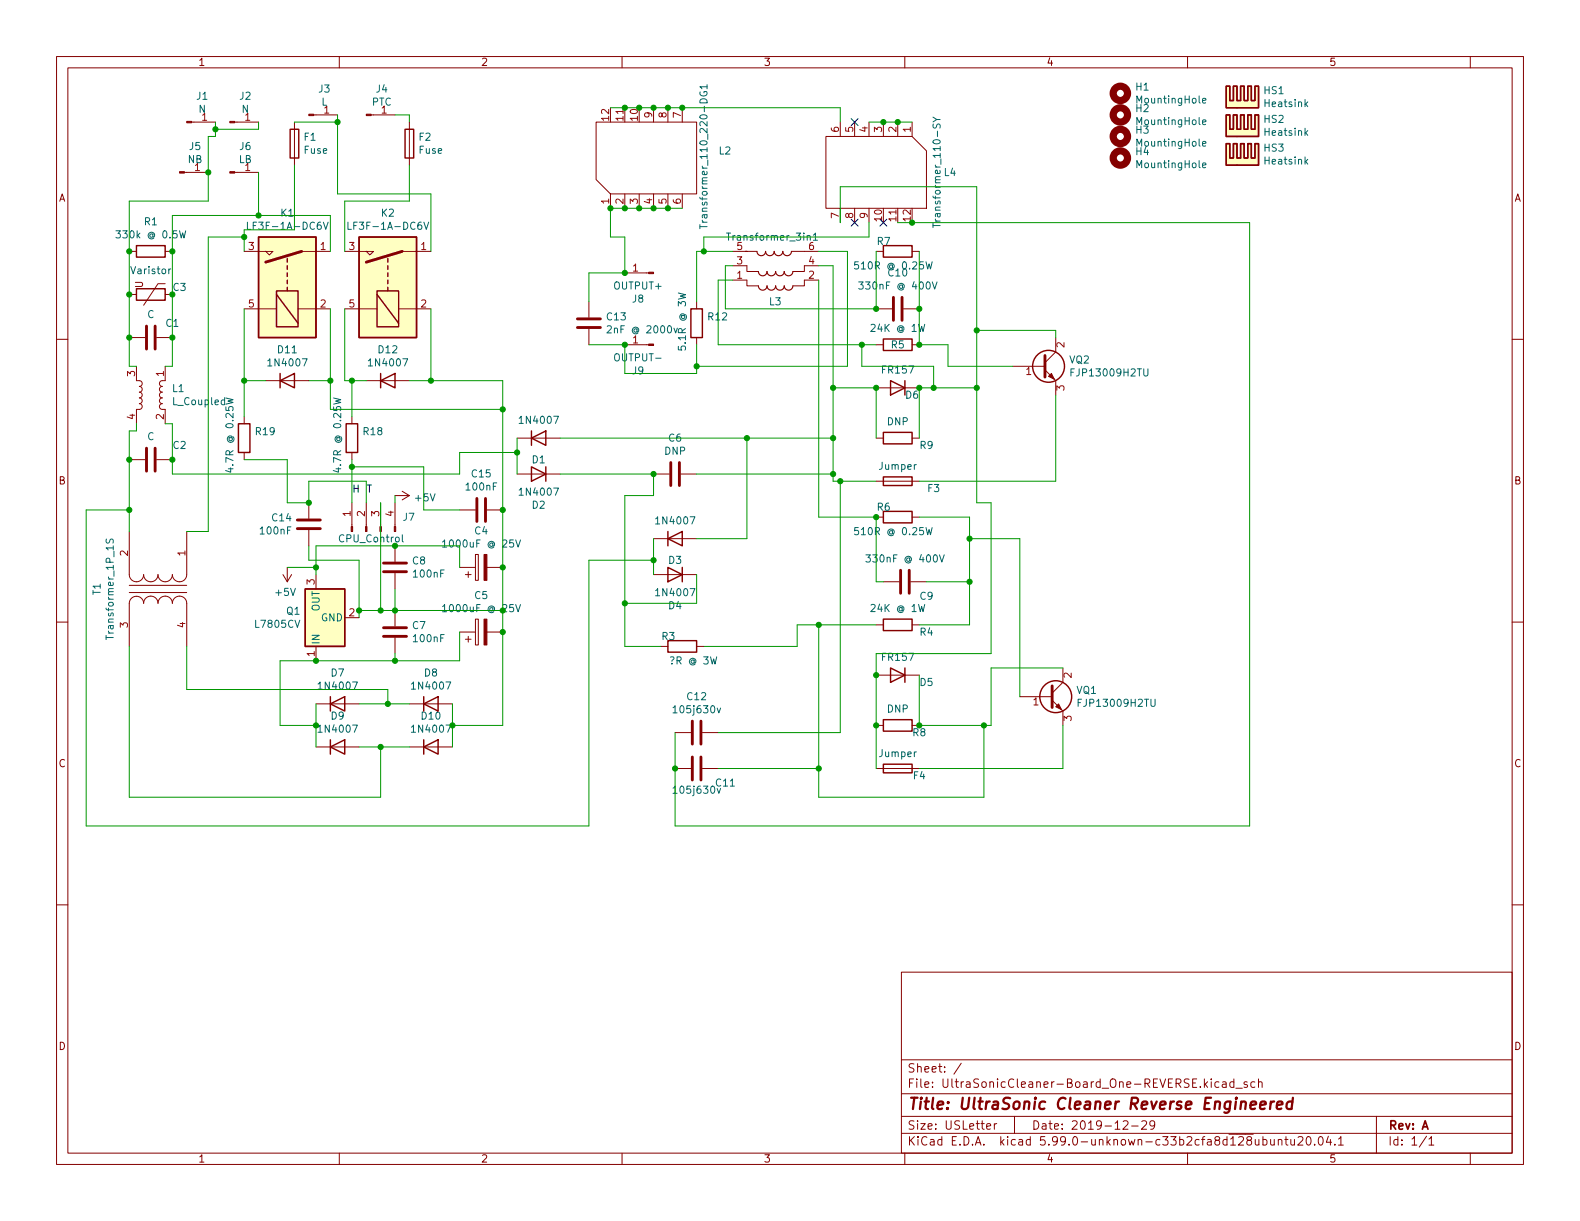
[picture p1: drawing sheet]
EESchema Schematic File Version 5
EELAYER 30 0
EELAYER END
$Descr USLetter 11000 8500
encoding utf-8
Sheet 1 1
Title "UltraSonic Cleaner Reverse Engineered"
Date "2019-12-29"
Rev "A"
Comp ""
Comment1 ""
Comment2 ""
Comment3 ""
Comment4 ""
Comment5 ""
Comment6 ""
Comment7 ""
Comment8 ""
Comment9 ""
$EndDescr
$Comp
L Device:C C1
U 1 1
P 1050 2350
F 0 "C1" V 1150 2200 50  0000 C CNN
F 1 "C" V 1211 2350 50  0000 C CNN
F 2 "Capacitor_THT:C_Rect_L18.0mm_W5.0mm_P15.00mm_FKS3_FKP3" H 1088 2200 50  0001 C CNN
F 3 "~" H 1050 2350 50  0001 C CNN
	1    1050 2350
	0    -1   -1   0   
$EndComp
Wire Wire Line
	950  2950 950  3000
Wire Wire Line
	1200 3200 1200 2950
Wire Wire Line
	1200 2950 1150 2950
Connection ~ 1700 2650
Wire Wire Line
	1700 2650 1850 2650
Wire Wire Line
	2400 2150 2400 2650
Wire Wire Line
	2300 2150 2300 2650
Wire Wire Line
	2300 2650 2150 2650
$Comp
L MyCustomComponents:L_Coupled L1
U 1 1
P 1050 2750
F 0 "L1" V 1004 2894 50  0000 L CNN
F 1 "L_Coupled" V 1095 2894 50  0000 L CNN
F 2 "MyCustomParts:Inductor_Custom_1to1" H 1050 2750 50  0001 C CNN
F 3 "~" H 1050 2750 50  0001 C CNN
	1    1050 2750
	0    1    1    0   
$EndComp
Wire Wire Line
	950  2550 900  2550
Wire Wire Line
	1200 2550 1150 2550
Wire Wire Line
	950  3000 900  3000
Wire Wire Line
	900  3000 900  3200
Connection ~ 900  3200
Wire Wire Line
	1200 3200 1200 3300
Connection ~ 1200 3200
$Comp
L Diode:1N4007 D11
U 1 1
P 2000 2650
F 0 "D11" H 2000 2866 50  0000 C CNN
F 1 "1N4007" H 2000 2775 50  0000 C CNN
F 2 "Diode_THT:D_DO-41_SOD81_P10.16mm_Horizontal" H 2000 2475 50  0001 C CNN
F 3 "http://www.vishay.com/docs/88503/1n4001.pdf" H 2000 2650 50  0001 C CNN
	1    2000 2650
	1    0    0    -1  
$EndComp
Wire Wire Line
	1700 2650 1700 2900
Wire Wire Line
	2300 2650 2300 2850
Wire Wire Line
	2450 2650 2450 2900
Wire Wire Line
	1200 3300 3200 3300
Wire Wire Line
	3600 3150 3600 3300
$Comp
L Connector:Conn_01x01_Male J4
U 1 1
P 2550 800
F 0 "J4" H 2658 981 50  0000 C CNN
F 1 "PTC" H 2658 890 50  0000 C CNN
F 2 "MyCustomParts:Connector_Tab_Pitch5.08mm_Drill1.3mm" H 2550 800 50  0001 C CNN
F 3 "~" H 2550 800 50  0001 C CNN
	1    2550 800 
	1    0    0    -1  
$EndComp
$Comp
L Connector:Conn_01x01_Male J3
U 1 1
P 2150 800
F 0 "J3" H 2258 981 50  0000 C CNN
F 1 "L" H 2258 890 50  0000 C CNN
F 2 "MyCustomParts:Connector_Tab_Pitch5.08mm_Drill1.3mm" H 2150 800 50  0001 C CNN
F 3 "~" H 2150 800 50  0001 C CNN
	1    2150 800 
	1    0    0    -1  
$EndComp
Wire Wire Line
	2050 850  2350 850 
Connection ~ 2350 850 
Wire Wire Line
	2850 1150 2850 1400
$Comp
L Device:Varistor C3
U 1 1
P 1050 2050
F 0 "C3" V 1000 2250 50  0000 C CNN
F 1 "Varistor" V 883 2050 50  0000 C CNN
F 2 "Varistor:RV_Disc_D21.5mm_W4.3mm_P10mm" V 980 2050 50  0001 C CNN
F 3 "~" H 1050 2050 50  0001 C CNN
	1    1050 2050
	0    1    1    0   
$EndComp
Connection ~ 900  2050
Wire Wire Line
	900  2350 900  2050
Connection ~ 1700 1650
Connection ~ 1200 2050
Connection ~ 900  1750
Wire Wire Line
	900  1750 900  1400
Wire Wire Line
	900  2050 900  1750
Wire Wire Line
	900  1400 1450 1400
Wire Wire Line
	1200 1750 1200 1500
Wire Wire Line
	1200 1750 1200 2050
Connection ~ 1200 1750
$Comp
L Connector:Conn_01x01_Male J2
U 1 1
P 1600 850
F 0 "J2" H 1708 1031 50  0000 C CNN
F 1 "N" H 1708 940 50  0000 C CNN
F 2 "MyCustomParts:Connector_Tab_Pitch5.08mm_Drill1.3mm" H 1600 850 50  0001 C CNN
F 3 "~" H 1600 850 50  0001 C CNN
	1    1600 850 
	1    0    0    -1  
$EndComp
$Comp
L Connector:Conn_01x01_Male J6
U 1 1
P 1600 1200
F 0 "J6" H 1708 1381 50  0000 C CNN
F 1 "LB" H 1708 1290 50  0000 C CNN
F 2 "MyCustomParts:Connector_Tab_Pitch5.08mm_Drill1.3mm" H 1600 1200 50  0001 C CNN
F 3 "~" H 1600 1200 50  0001 C CNN
	1    1600 1200
	1    0    0    -1  
$EndComp
Connection ~ 1450 1200
Wire Wire Line
	1500 950  1500 900 
Wire Wire Line
	1800 900  1500 900 
Connection ~ 1500 900 
Wire Wire Line
	1500 900  1500 850 
Wire Wire Line
	1450 1200 1450 950 
Wire Wire Line
	1700 1650 1700 1600
Wire Wire Line
	1450 1400 1450 1200
Wire Wire Line
	1450 950  1500 950 
Wire Wire Line
	1700 1650 1450 1650
Connection ~ 1800 1500
Wire Wire Line
	1800 1200 1800 1500
Wire Wire Line
	2350 850  2350 1350
Wire Wire Line
	2350 800  2350 850 
$Comp
L Device:Fuse F1
U 1 1
P 2050 1000
F 0 "F1" H 2110 1046 50  0000 L CNN
F 1 "Fuse" H 2110 955 50  0000 L CNN
F 2 "Fuse:Fuse_Littelfuse-LVR100" V 1980 1000 50  0001 C CNN
F 3 "~" H 2050 1000 50  0001 C CNN
	1    2050 1000
	1    0    0    -1  
$EndComp
Wire Wire Line
	1800 850  1800 900 
$Comp
L Device:Fuse F2
U 1 1
P 2850 1000
F 0 "F2" H 2910 1046 50  0000 L CNN
F 1 "Fuse" H 2910 955 50  0000 L CNN
F 2 "Fuse:Fuse_Littelfuse-LVR100" V 2780 1000 50  0001 C CNN
F 3 "~" H 2850 1000 50  0001 C CNN
	1    2850 1000
	1    0    0    -1  
$EndComp
Wire Wire Line
	2750 800  2850 800 
Wire Wire Line
	2850 800  2850 850 
$Comp
L Relay:SANYOU_SRD_Form_A K2
U 1 1
P 2700 1950
F 0 "K2" V 3167 1950 50  0000 C CNN
F 1 "LF3F-1A-DC6V" V 3076 1950 50  0000 C CNN
F 2 "Relay_THT:Relay_SPST_SANYOU_SRD_Series_Form_A" H 3050 1900 50  0001 L CNN
F 3 "http://www.sanyourelay.ca/public/products/pdf/SRD.pdf" H 2700 1950 50  0001 C CNN
	1    2700 1950
	0    -1   -1   0   
$EndComp
$Comp
L Relay:SANYOU_SRD_Form_A K1
U 1 1
P 2000 1950
F 0 "K1" V 2467 1950 50  0000 C CNN
F 1 "LF3F-1A-DC6V" V 2376 1950 50  0000 C CNN
F 2 "Relay_THT:Relay_SPST_SANYOU_SRD_Series_Form_A" H 2350 1900 50  0001 L CNN
F 3 "http://www.sanyourelay.ca/public/products/pdf/SRD.pdf" H 2000 1950 50  0001 C CNN
	1    2000 1950
	0    -1   -1   0   
$EndComp
$Comp
L Connector:Conn_01x01_Male J1
U 1 1
P 1300 850
F 0 "J1" H 1408 1031 50  0000 C CNN
F 1 "N" H 1408 940 50  0000 C CNN
F 2 "MyCustomParts:Connector_Tab_Pitch5.08mm_Drill1.3mm" H 1300 850 50  0001 C CNN
F 3 "~" H 1300 850 50  0001 C CNN
	1    1300 850 
	1    0    0    -1  
$EndComp
$Comp
L Connector:Conn_01x01_Male J5
U 1 1
P 1250 1200
F 0 "J5" H 1358 1381 50  0000 C CNN
F 1 "NB" H 1358 1290 50  0000 C CNN
F 2 "MyCustomParts:Connector_Tab_Pitch5.08mm_Drill1.3mm" H 1250 1200 50  0001 C CNN
F 3 "~" H 1250 1200 50  0001 C CNN
	1    1250 1200
	1    0    0    -1  
$EndComp
$Comp
L Device:R R1
U 1 1
P 1050 1750
F 0 "R1" V 843 1750 50  0000 C CNN
F 1 "330k @ 0.5W" V 934 1750 50  0000 C CNN
F 2 "Resistor_THT:R_Axial_DIN0309_L9.0mm_D3.2mm_P15.24mm_Horizontal" V 980 1750 50  0001 C CNN
F 3 "~" H 1050 1750 50  0001 C CNN
	1    1050 1750
	0    1    1    0   
$EndComp
Wire Wire Line
	1800 1500 1200 1500
Wire Wire Line
	1450 1650 1450 3700
$Comp
L Device:R R19
U 1 1
P 1700 3050
F 0 "R19" H 1770 3096 50  0000 L CNN
F 1 "4.7R @ 0.25W" V 1600 2800 50  0000 L CNN
F 2 "Resistor_THT:R_Axial_DIN0207_L6.3mm_D2.5mm_P10.16mm_Horizontal" V 1630 3050 50  0001 C CNN
F 3 "~" H 1700 3050 50  0001 C CNN
	1    1700 3050
	1    0    0    -1  
$EndComp
$Comp
L Device:R R18
U 1 1
P 2450 3050
F 0 "R18" H 2520 3096 50  0000 L CNN
F 1 "4.7R @ 0.25W" V 2350 2800 50  0000 L CNN
F 2 "Resistor_THT:R_Axial_DIN0207_L6.3mm_D2.5mm_P10.16mm_Horizontal" V 2380 3050 50  0001 C CNN
F 3 "~" H 2450 3050 50  0001 C CNN
	1    2450 3050
	1    0    0    -1  
$EndComp
$Comp
L Device:C C2
U 1 1
P 1050 3200
F 0 "C2" V 1150 3000 50  0000 C CNN
F 1 "C" V 1211 3200 50  0000 C CNN
F 2 "Capacitor_THT:C_Rect_L18.0mm_W5.0mm_P15.00mm_FKS3_FKP3" H 1088 3050 50  0001 C CNN
F 3 "~" H 1050 3200 50  0001 C CNN
	1    1050 3200
	0    -1   -1   0   
$EndComp
Wire Wire Line
	900  3200 900  3550
Wire Wire Line
	1450 3700 1300 3700
Wire Wire Line
	900  3550 900  3700
Wire Wire Line
	2000 3200 2000 3500
Wire Wire Line
	2000 3500 2150 3500
Wire Wire Line
	2150 3350 2150 3500
Wire Wire Line
	1700 3200 2000 3200
Wire Wire Line
	2550 3350 2150 3350
Wire Wire Line
	2550 3350 2550 3500
Connection ~ 900  3550
Connection ~ 2150 3500
Text Label 2450 3450 0    50   ~ 0
H
$Comp
L Device:C C14
U 1 1
P 2150 3650
F 0 "C14" H 2264 3604 50  0000 L CNN
F 1 "100nF" H 2264 3695 50  0000 L CNN
F 2 "Capacitor_THT:C_Disc_D5.1mm_W3.2mm_P5.00mm" H 2188 3500 50  0001 C CNN
F 3 "~" H 2150 3650 50  0001 C CNN
	1    2150 3650
	-1   0    0    1   
$EndComp
Wire Wire Line
	2450 3200 2450 3250
Wire Wire Line
	3000 2150 3000 2650
Wire Wire Line
	3000 2650 2850 2650
Connection ~ 3000 2650
Wire Wire Line
	1700 2150 1700 2650
Text Label 2550 3450 0    50   ~ 0
T
Wire Wire Line
	1700 1750 1700 1650
Wire Wire Line
	2450 2650 2550 2650
Wire Wire Line
	2150 3900 2500 3900
Wire Wire Line
	2000 3950 2200 3950
Wire Wire Line
	2200 3950 2200 4000
Wire Wire Line
	2200 3800 2200 3950
Wire Wire Line
	2150 3800 2150 3900
Wire Wire Line
	3200 3800 2750 3800
Connection ~ 2750 4250
Wire Wire Line
	2650 4250 2750 4250
Wire Wire Line
	2750 4100 2750 4250
Wire Wire Line
	2750 4250 3500 4250
Wire Wire Line
	3200 3950 3200 3800
Wire Wire Line
	2500 4250 2500 4300
Wire Wire Line
	2750 3450 2750 3500
Wire Wire Line
	2650 3500 2650 4250
Connection ~ 2750 3800
Wire Wire Line
	2500 3900 2500 4250
Wire Wire Line
	2750 3800 2200 3800
Wire Wire Line
	2500 4250 2650 4250
Connection ~ 2500 4250
Connection ~ 2650 4250
$Comp
L power:+5V #PWR0101
U 1 1
P 2750 3450
F 0 "#PWR0101" H 2750 3300 50  0001 C CNN
F 1 "+5V" V 2765 3578 50  0000 L CNN
F 2 "" H 2750 3450 50  0001 C CNN
F 3 "" H 2750 3450 50  0001 C CNN
	1    2750 3450
	0    1    1    0   
$EndComp
Wire Wire Line
	2950 3250 2450 3250
Connection ~ 2450 3250
Wire Wire Line
	2450 3250 2450 3500
Wire Wire Line
	3200 3550 2950 3550
Wire Wire Line
	2950 3550 2950 3250
Wire Wire Line
	900  2550 900  2350
Connection ~ 900  2350
Wire Wire Line
	1200 2350 1200 2550
Wire Wire Line
	1200 2050 1200 2350
Connection ~ 1200 2350
$Comp
L power:+5V #PWR0102
U 1 1
P 2000 3950
F 0 "#PWR0102" H 2000 3800 50  0001 C CNN
F 1 "+5V" H 2015 4123 50  0000 C CNN
F 2 "" H 2000 3950 50  0001 C CNN
F 3 "" H 2000 3950 50  0001 C CNN
	1    2000 3950
	-1   0    0    1   
$EndComp
$Comp
L Regulator_Linear:L7805 Q1
U 1 1
P 2200 4300
F 0 "Q1" V 2246 4405 50  0000 L CNN
F 1 "L7805CV" V 2155 4405 50  0000 L CNN
F 2 "Package_TO_SOT_THT:TO-220-3_Vertical" H 2225 4150 50  0001 L CIN
F 3 "http://www.st.com/content/ccc/resource/technical/document/datasheet/41/4f/b3/b0/12/d4/47/88/CD00000444.pdf/files/CD00000444.pdf/jcr:content/translations/en.CD00000444.pdf" H 2200 4250 50  0001 C CNN
	1    2200 4300
	0    -1   -1   0   
$EndComp
$Comp
L Connector:Conn_01x04_Male J7
U 1 1
P 2550 3700
F 0 "J7" V 2650 3450 50  0000 R CNN
F 1 "CPU_Control" V 2500 3900 50  0000 R CNN
F 2 "Connector_JST:JST_XH_B4B-XH-A_1x04_P2.50mm_Vertical" H 2550 3700 50  0001 C CNN
F 3 "~" H 2550 3700 50  0001 C CNN
	1    2550 3700
	0    -1   -1   0   
$EndComp
Connection ~ 2450 2650
Connection ~ 2300 2650
Connection ~ 2650 5200
Connection ~ 2750 4600
Wire Wire Line
	2750 4600 2750 4550
Connection ~ 2200 3950
Wire Wire Line
	1950 5050 2200 5050
Connection ~ 2200 5050
Wire Wire Line
	2200 4600 1950 4600
Connection ~ 2200 4600
Wire Wire Line
	900  4500 900  5550
Wire Wire Line
	600  5750 600  3550
Wire Wire Line
	600  3550 900  3550
$Comp
L Device:Transformer_1P_1S T1
U 1 1
P 1100 4100
F 0 "T1" H 1100 3675 50  0000 C CNN
F 1 "Transformer_1P_1S" H 1100 3766 50  0000 C CNN
F 2 "MyCustomParts:Inductor_Custom_1to1" H 1100 4100 50  0001 C CNN
F 3 "~" H 1100 4100 50  0001 C CNN
	1    1100 4100
	0    1    1    0   
$EndComp
Wire Wire Line
	1300 4500 1300 4800
Wire Wire Line
	2200 4900 2200 5050
Wire Wire Line
	2200 5050 2200 5200
Wire Wire Line
	1950 4600 1950 5050
Wire Wire Line
	2200 4600 2750 4600
Wire Wire Line
	900  5550 2650 5550
Wire Wire Line
	4100 5750 600  5750
Wire Wire Line
	1300 4800 2700 4800
$Comp
L Diode:1N4007 D9
U 1 1
P 2350 5200
F 0 "D9" H 2350 5416 50  0000 C CNN
F 1 "1N4007" H 2350 5325 50  0000 C CNN
F 2 "Diode_THT:D_DO-41_SOD81_P10.16mm_Horizontal" H 2350 5025 50  0001 C CNN
F 3 "http://www.vishay.com/docs/88503/1n4001.pdf" H 2350 5200 50  0001 C CNN
	1    2350 5200
	1    0    0    -1  
$EndComp
$Comp
L Diode:1N4007 D7
U 1 1
P 2350 4900
F 0 "D7" H 2350 5116 50  0000 C CNN
F 1 "1N4007" H 2350 5025 50  0000 C CNN
F 2 "Diode_THT:D_DO-41_SOD81_P10.16mm_Horizontal" H 2350 4725 50  0001 C CNN
F 3 "http://www.vishay.com/docs/88503/1n4001.pdf" H 2350 4900 50  0001 C CNN
	1    2350 4900
	1    0    0    -1  
$EndComp
Wire Wire Line
	2650 5550 2650 5200
Wire Wire Line
	3150 4900 3150 5050
Wire Wire Line
	3150 5050 3150 5200
Connection ~ 2700 4900
Wire Wire Line
	4700 5750 4700 5350
Connection ~ 4700 5350
Wire Wire Line
	2650 5200 2850 5200
Wire Wire Line
	2650 5200 2500 5200
Wire Wire Line
	2500 4900 2700 4900
Wire Wire Line
	2700 4800 2700 4900
Wire Wire Line
	2700 4900 2850 4900
$Comp
L Diode:1N4007 D10
U 1 1
P 3000 5200
F 0 "D10" H 3000 5416 50  0000 C CNN
F 1 "1N4007" H 3000 5325 50  0000 C CNN
F 2 "Diode_THT:D_DO-41_SOD81_P10.16mm_Horizontal" H 3000 5025 50  0001 C CNN
F 3 "http://www.vishay.com/docs/88503/1n4001.pdf" H 3000 5200 50  0001 C CNN
	1    3000 5200
	1    0    0    -1  
$EndComp
$Comp
L Diode:1N4007 D8
U 1 1
P 3000 4900
F 0 "D8" H 3000 5116 50  0000 C CNN
F 1 "1N4007" H 3000 5025 50  0000 C CNN
F 2 "Diode_THT:D_DO-41_SOD81_P10.16mm_Horizontal" H 3000 4725 50  0001 C CNN
F 3 "http://www.vishay.com/docs/88503/1n4001.pdf" H 3000 4900 50  0001 C CNN
	1    3000 4900
	1    0    0    -1  
$EndComp
Wire Wire Line
	2750 4600 3200 4600
$Comp
L Device:C C7
U 1 1
P 2750 4400
F 0 "C7" H 2865 4446 50  0000 L CNN
F 1 "100nF" H 2865 4355 50  0000 L CNN
F 2 "Capacitor_THT:C_Disc_D5.1mm_W3.2mm_P5.00mm" H 2788 4250 50  0001 C CNN
F 3 "~" H 2750 4400 50  0001 C CNN
	1    2750 4400
	1    0    0    -1  
$EndComp
$Comp
L Device:C C8
U 1 1
P 2750 3950
F 0 "C8" H 2865 3996 50  0000 L CNN
F 1 "100nF" H 2865 3905 50  0000 L CNN
F 2 "Capacitor_THT:C_Disc_D5.1mm_W3.2mm_P5.00mm" H 2788 3800 50  0001 C CNN
F 3 "~" H 2750 3950 50  0001 C CNN
	1    2750 3950
	1    0    0    -1  
$EndComp
Wire Wire Line
	2350 1350 3000 1350
Wire Wire Line
	2400 2650 2450 2650
Wire Wire Line
	2850 1400 2400 1400
Wire Wire Line
	3000 1350 3000 1750
Wire Wire Line
	1800 1500 2300 1500
Wire Wire Line
	2300 1500 2300 1750
Wire Wire Line
	1700 1600 2050 1600
Wire Wire Line
	2050 1150 2050 1600
Wire Wire Line
	2400 1400 2400 1750
$Comp
L Diode:1N4007 D12
U 1 1
P 2700 2650
F 0 "D12" H 2700 2866 50  0000 C CNN
F 1 "1N4007" H 2700 2775 50  0000 C CNN
F 2 "Diode_THT:D_DO-41_SOD81_P10.16mm_Horizontal" H 2700 2475 50  0001 C CNN
F 3 "http://www.vishay.com/docs/88503/1n4001.pdf" H 2700 2650 50  0001 C CNN
	1    2700 2650
	1    0    0    -1  
$EndComp
Wire Wire Line
	2300 2850 3500 2850
Connection ~ 3500 2850
Wire Wire Line
	3000 2650 3500 2650
Wire Wire Line
	3500 2650 3500 2850
Wire Wire Line
	4350 1650 4250 1650
Wire Wire Line
	4250 1650 4250 1450
Connection ~ 4350 1900
Connection ~ 4250 1450
Connection ~ 3500 3550
Connection ~ 3500 3950
Wire Wire Line
	3500 3950 3500 4250
$Comp
L Device:CP C4
U 1 1
P 3350 3950
F 0 "C4" V 3605 3950 50  0000 C CNN
F 1 "1000uF @ 25V" V 3514 3950 50  0000 C CNN
F 2 "Capacitor_THT:CP_Radial_D10.0mm_P5.00mm" H 3388 3800 50  0001 C CNN
F 3 "~" H 3350 3950 50  0001 C CNN
	1    3350 3950
	0    -1   -1   0   
$EndComp
Wire Wire Line
	3200 3300 3200 3150
$Comp
L Device:C C15
U 1 1
P 3350 3550
F 0 "C15" V 3602 3550 50  0000 C CNN
F 1 "100nF" V 3511 3550 50  0000 C CNN
F 2 "Capacitor_THT:C_Disc_D5.1mm_W3.2mm_P5.00mm" H 3388 3400 50  0001 C CNN
F 3 "~" H 3350 3550 50  0001 C CNN
	1    3350 3550
	0    -1   -1   0   
$EndComp
Wire Wire Line
	3500 3550 3500 3950
Connection ~ 4350 4200
Wire Wire Line
	4350 4200 4350 4500
Wire Wire Line
	4350 3450 4350 4200
Wire Wire Line
	4550 3900 4550 4000
Connection ~ 4550 3900
Wire Wire Line
	4550 3750 4550 3900
Wire Wire Line
	4850 4200 4350 4200
Wire Wire Line
	4850 4000 4850 4200
Wire Wire Line
	4350 4500 4600 4500
Wire Wire Line
	4550 3900 4100 3900
Wire Wire Line
	4100 2400 4350 2400
Wire Wire Line
	4350 2600 4850 2600
Wire Wire Line
	4350 2400 4350 2600
Wire Wire Line
	4850 2600 4850 2550
Connection ~ 4350 2400
Connection ~ 4850 2550
Wire Wire Line
	4850 2550 4850 2400
Wire Wire Line
	4700 5750 8700 5750
Wire Wire Line
	5550 4500 4900 4500
Wire Wire Line
	5000 5350 5700 5350
$Comp
L Device:C C6
U 1 1
P 4700 3300
F 0 "C6" V 4951 3300 50  0000 C CNN
F 1 "DNP" V 4860 3300 50  0000 C CNN
F 2 "Capacitor_THT:C_Rect_L24.0mm_W7.0mm_P22.50mm_MKT" H 4738 3150 50  0001 C CNN
F 3 "~" H 4700 3300 50  0001 C CNN
	1    4700 3300
	0    -1   -1   0   
$EndComp
$Comp
L Device:Q_NPN_BCE VQ1
U 1 1
P 7300 4850
F 0 "VQ1" H 7491 4895 50  0000 L CNN
F 1 "FJP13009H2TU" H 7491 4805 50  0000 L CNN
F 2 "Package_TO_SOT_THT:TO-220-3_Vertical" H 7500 4950 50  0001 C CNN
F 3 "~" H 7300 4850 50  0001 C CNN
	1    7300 4850
	1    0    0    -1  
$EndComp
Wire Wire Line
	5200 3750 5200 3050
Connection ~ 5800 3300
Wire Wire Line
	5800 3050 5200 3050
Connection ~ 5800 2700
Connection ~ 5800 3050
Connection ~ 6400 2700
Wire Wire Line
	5800 1850 5800 2700
Wire Wire Line
	5800 2700 6100 2700
Wire Wire Line
	5800 2700 5800 3050
Wire Wire Line
	6100 2700 6100 3050
Wire Wire Line
	8700 5750 8700 1550
Wire Wire Line
	8700 1550 6350 1550
Wire Wire Line
	6750 3600 6750 3750
Connection ~ 6800 2300
$Comp
L Device:Fuse F3
U 1 1
P 6250 3350
F 0 "F3" V 6200 3100 50  0000 C CNN
F 1 "Jumper" V 6355 3350 50  0000 C CNN
F 2 "Fuse:Fuse_Littelfuse-LVR125" H 6250 3350 50  0001 C CNN
F 3 "~" H 6250 3350 50  0001 C CNN
	1    6250 3350
	0    -1   -1   0   
$EndComp
Connection ~ 6800 2700
Connection ~ 6100 2150
Wire Wire Line
	6800 1300 6800 2300
Connection ~ 6100 2700
Connection ~ 6350 1550
Connection ~ 6400 2150
Connection ~ 6400 2400
Connection ~ 6500 2700
Wire Wire Line
	3500 2850 3500 3550
$Comp
L Diode:1N4007 D2
U 1 1
P 3750 3300
F 0 "D2" H 3750 3516 50  0000 C CNN
F 1 "1N4007" H 3750 3425 50  0000 C CNN
F 2 "Diode_THT:D_DO-41_SOD81_P10.16mm_Horizontal" H 3750 3125 50  0001 C CNN
F 3 "http://www.vishay.com/docs/88503/1n4001.pdf" H 3750 3300 50  0001 C CNN
	1    3750 3300
	-1   0    0    1   
$EndComp
$Comp
L Diode:1N4007 D1
U 1 1
P 3750 3050
F 0 "D1" H 3750 2900 50  0000 C CNN
F 1 "1N4007" H 3750 3175 50  0000 C CNN
F 2 "Diode_THT:D_DO-41_SOD81_P10.16mm_Horizontal" H 3750 2875 50  0001 C CNN
F 3 "http://www.vishay.com/docs/88503/1n4001.pdf" H 3750 3050 50  0001 C CNN
	1    3750 3050
	1    0    0    -1  
$EndComp
Wire Wire Line
	3900 3300 4550 3300
Wire Wire Line
	4550 3300 4550 3450
Wire Wire Line
	4550 3450 4350 3450
Connection ~ 4550 3300
Wire Wire Line
	3200 3150 3600 3150
Wire Wire Line
	3600 3050 3600 3150
Connection ~ 3600 3150
$Comp
L Device:C C13
U 1 1
P 4100 2250
F 0 "C13" H 4215 2295 50  0000 L CNN
F 1 "2nF @ 2000v" H 4215 2205 50  0000 L CNN
F 2 "Capacitor_THT:C_Rect_L18.0mm_W5.0mm_P15.00mm_FKS3_FKP3" H 4138 2100 50  0001 C CNN
F 3 "MMKP82" H 4100 2250 50  0001 C CNN
	1    4100 2250
	1    0    0    -1  
$EndComp
Connection ~ 5200 3050
Wire Wire Line
	3900 3050 5200 3050
Wire Wire Line
	4250 1450 4350 1450
Connection ~ 4350 1450
Connection ~ 4450 1450
Connection ~ 4550 1450
Wire Wire Line
	4350 1450 4450 1450
Wire Wire Line
	4450 1450 4550 1450
Wire Wire Line
	4550 1450 4650 1450
Connection ~ 4650 1450
Wire Wire Line
	4650 1450 4750 1450
Wire Wire Line
	5100 1950 5000 1950
Wire Wire Line
	5000 1950 5000 2400
Wire Wire Line
	5050 2150 5050 1850
Wire Wire Line
	5050 1850 5100 1850
Wire Wire Line
	4850 2100 4850 1750
Wire Wire Line
	4850 1750 4900 1750
Wire Wire Line
	4900 1750 4900 1650
Connection ~ 4900 1750
Wire Wire Line
	4900 1750 5100 1750
$Comp
L Connector:Conn_01x01_Male J8
U 1 1
P 4550 1900
F 0 "J8" H 4658 2081 50  0000 C CNN
F 1 "OUTPUT+" H 4658 1990 50  0000 C CNN
F 2 "MyCustomParts:Connector_Tab_Pitch5.08mm_Drill1.3mm" H 4550 1900 50  0001 C CNN
F 3 "~" H 4550 1900 50  0001 C CNN
	1    4550 1900
	-1   0    0    1   
$EndComp
Wire Wire Line
	4100 2100 4100 1900
Wire Wire Line
	4100 1900 4350 1900
Wire Wire Line
	4350 1900 4350 1650
$Comp
L Connector:Conn_01x01_Male J9
U 1 1
P 4550 2400
F 0 "J9" H 4658 2581 50  0000 C CNN
F 1 "OUTPUT-" H 4658 2490 50  0000 C CNN
F 2 "MyCustomParts:Connector_Tab_Pitch5.08mm_Drill1.3mm" H 4550 2400 50  0001 C CNN
F 3 "~" H 4550 2400 50  0001 C CNN
	1    4550 2400
	-1   0    0    1   
$EndComp
$Comp
L MyCustomComponents:Transformer_110_220-DG2 L2
U 1 1
P 4550 1150
F 0 "L2" H 5000 1250 50  0000 L CNN
F 1 "Transformer_110_220-DG1" V 4900 700 50  0000 L CNN
F 2 "MyCustomParts:Transformer_12pin_23mm_5pp" H 4150 1150 50  0001 C CNN
F 3 "" H 4150 1150 50  0001 C CNN
	1    4550 1150
	1    0    0    -1  
$EndComp
Connection ~ 4350 750 
Connection ~ 4450 750 
Connection ~ 4550 750 
Connection ~ 4650 750 
Connection ~ 4750 750 
Wire Wire Line
	4250 750  4350 750 
Wire Wire Line
	5850 750  5850 850 
Wire Wire Line
	4350 750  4450 750 
Wire Wire Line
	4450 750  4550 750 
Wire Wire Line
	4550 750  4650 750 
Wire Wire Line
	4650 750  4750 750 
Wire Wire Line
	4750 750  5850 750 
Wire Wire Line
	6050 850  6150 850 
Connection ~ 6150 850 
Wire Wire Line
	6150 850  6250 850 
Connection ~ 6250 850 
Wire Wire Line
	6250 850  6350 850 
Wire Wire Line
	5850 1550 5850 1300
Wire Wire Line
	6350 1550 6250 1550
Wire Wire Line
	5700 1750 5900 1750
Wire Wire Line
	5900 1750 5900 2550
Wire Wire Line
	5900 2550 4850 2550
Wire Wire Line
	6000 2400 6000 2550
Connection ~ 6000 2400
Wire Wire Line
	6000 2400 5000 2400
Connection ~ 3500 4400
Wire Wire Line
	3500 4400 3500 5050
Wire Wire Line
	3200 4600 3200 4400
Connection ~ 3500 4250
Wire Wire Line
	3500 4250 3500 4400
$Comp
L Device:CP C5
U 1 1
P 3350 4400
F 0 "C5" V 3605 4400 50  0000 C CNN
F 1 "1000uF @ 25V" V 3514 4400 50  0000 C CNN
F 2 "Capacitor_THT:CP_Radial_D10.0mm_P5.00mm" H 3388 4250 50  0001 C CNN
F 3 "~" H 3350 4400 50  0001 C CNN
	1    3350 4400
	0    -1   -1   0   
$EndComp
Wire Wire Line
	3500 5050 3150 5050
Connection ~ 3150 5050
Wire Wire Line
	4100 3900 4100 5750
$Comp
L Device:C C12
U 1 1
P 4850 5100
F 0 "C12" V 5101 5100 50  0000 C CNN
F 1 "105j630v" V 5010 5100 50  0000 C CNN
F 2 "Capacitor_THT:C_Rect_L26.5mm_W11.5mm_P22.50mm_MKS4" H 4888 4950 50  0001 C CNN
F 3 "~" H 4850 5100 50  0001 C CNN
	1    4850 5100
	0    -1   -1   0   
$EndComp
$Comp
L Device:C C11
U 1 1
P 4850 5350
F 0 "C11" V 4750 5150 50  0000 C CNN
F 1 "105j630v" V 4700 5350 50  0000 C CNN
F 2 "Capacitor_THT:C_Rect_L26.5mm_W11.5mm_P22.50mm_MKS4" H 4888 5200 50  0001 C CNN
F 3 "~" H 4850 5350 50  0001 C CNN
	1    4850 5350
	0    -1   -1   0   
$EndComp
Wire Wire Line
	4700 5100 4700 5350
$Comp
L Diode:1N4007 D3
U 1 1
P 4700 3750
F 0 "D3" H 4700 3600 50  0000 C CNN
F 1 "1N4007" H 4700 3875 50  0000 C CNN
F 2 "Diode_THT:D_DO-41_SOD81_P10.16mm_Horizontal" H 4700 3575 50  0001 C CNN
F 3 "http://www.vishay.com/docs/88503/1n4001.pdf" H 4700 3750 50  0001 C CNN
	1    4700 3750
	1    0    0    -1  
$EndComp
$Comp
L Diode:1N4007 D4
U 1 1
P 4700 4000
F 0 "D4" H 4700 4216 50  0000 C CNN
F 1 "1N4007" H 4700 4125 50  0000 C CNN
F 2 "Diode_THT:D_DO-41_SOD81_P10.16mm_Horizontal" H 4700 3825 50  0001 C CNN
F 3 "http://www.vishay.com/docs/88503/1n4001.pdf" H 4700 4000 50  0001 C CNN
	1    4700 4000
	-1   0    0    1   
$EndComp
$Comp
L Device:R R3
U 1 1
P 4750 4500
F 0 "R3" V 4680 4455 50  0000 R CNN
F 1 "?R @ 3W" V 4850 4750 50  0000 R CNN
F 2 "Resistor_THT:R_Axial_DIN0614_L14.3mm_D5.7mm_P20.32mm_Horizontal" V 4680 4500 50  0001 C CNN
F 3 "~" H 4750 4500 50  0001 C CNN
	1    4750 4500
	0    1    1    0   
$EndComp
Wire Wire Line
	5700 5350 5700 5550
$Comp
L Device:D D5
U 1 1
P 6250 4700
F 0 "D5" H 6050 4750 50  0000 C CNN
F 1 "FR157" H 6250 4575 50  0000 C CNN
F 2 "Diode_THT:D_DO-41_SOD81_P12.70mm_Horizontal" H 6250 4700 50  0001 C CNN
F 3 "~" H 6250 4700 50  0001 C CNN
	1    6250 4700
	-1   0    0    1   
$EndComp
$Comp
L Device:Fuse F4
U 1 1
P 6250 5350
F 0 "F4" V 6200 5200 50  0000 C CNN
F 1 "Jumper" V 6355 5350 50  0000 C CNN
F 2 "Fuse:Fuse_Littelfuse-LVR125" H 6250 5350 50  0001 C CNN
F 3 "~" H 6250 5350 50  0001 C CNN
	1    6250 5350
	0    -1   -1   0   
$EndComp
Wire Wire Line
	5700 5550 6850 5550
Wire Wire Line
	6850 5550 6850 5050
Connection ~ 5700 5350
$Comp
L Device:R R4
U 1 1
P 6250 4350
F 0 "R4" V 6200 4150 50  0000 C CNN
F 1 "24K @ 1W" V 6365 4350 50  0000 C CNN
F 2 "Resistor_THT:R_Axial_DIN0411_L9.9mm_D3.6mm_P12.70mm_Horizontal" V 6180 4350 50  0001 C CNN
F 3 "~" H 6250 4350 50  0001 C CNN
	1    6250 4350
	0    -1   -1   0   
$EndComp
$Comp
L Device:R R8
U 1 1
P 6250 5050
F 0 "R8" V 6200 4900 50  0000 C CNN
F 1 "DNP" V 6365 5050 50  0000 C CNN
F 2 "Resistor_THT:R_Axial_DIN0309_L9.0mm_D3.2mm_P12.70mm_Horizontal" V 6180 5050 50  0001 C CNN
F 3 "~" H 6250 5050 50  0001 C CNN
	1    6250 5050
	0    -1   -1   0   
$EndComp
$Comp
L Device:R R9
U 1 1
P 6250 3050
F 0 "R9" V 6200 2850 50  0000 C CNN
F 1 "DNP" V 6365 3050 50  0000 C CNN
F 2 "Resistor_THT:R_Axial_DIN0309_L9.0mm_D3.2mm_P12.70mm_Horizontal" V 6180 3050 50  0001 C CNN
F 3 "~" H 6250 3050 50  0001 C CNN
	1    6250 3050
	0    -1   -1   0   
$EndComp
$Comp
L Device:R R6
U 1 1
P 6250 3600
F 0 "R6" V 6320 3646 50  0000 L CNN
F 1 "510R @ 0.25W" V 6150 3350 50  0000 L CNN
F 2 "Resistor_THT:R_Axial_DIN0207_L6.3mm_D2.5mm_P10.16mm_Horizontal" V 6180 3600 50  0001 C CNN
F 3 "~" H 6250 3600 50  0001 C CNN
	1    6250 3600
	0    -1   -1   0   
$EndComp
$Comp
L Device:C C9
U 1 1
P 6300 4050
F 0 "C9" V 6200 3900 50  0000 C CNN
F 1 "330nF @ 400V" V 6460 4050 50  0000 C CNN
F 2 "Capacitor_THT:C_Rect_L11.0mm_W5.3mm_P10.00mm_MKT" H 6338 3900 50  0001 C CNN
F 3 "CBB22" H 6300 4050 50  0001 C CNN
	1    6300 4050
	0    -1   -1   0   
$EndComp
Wire Wire Line
	6900 3500 6900 4550
Wire Wire Line
	5850 3350 5850 5100
Wire Wire Line
	5850 5100 5000 5100
Connection ~ 6100 3600
Connection ~ 5850 3350
$Comp
L Device:R R7
U 1 1
P 6250 1750
F 0 "R7" V 6320 1796 50  0000 L CNN
F 1 "510R @ 0.25W" V 6150 1500 50  0000 L CNN
F 2 "Resistor_THT:R_Axial_DIN0207_L6.3mm_D2.5mm_P10.16mm_Horizontal" V 6180 1750 50  0001 C CNN
F 3 "~" H 6250 1750 50  0001 C CNN
	1    6250 1750
	0    -1   -1   0   
$EndComp
$Comp
L Device:D D6
U 1 1
P 6250 2700
F 0 "D6" H 6150 2750 50  0000 C CNN
F 1 "FR157" H 6250 2575 50  0000 C CNN
F 2 "Diode_THT:D_DO-41_SOD81_P12.70mm_Horizontal" H 6250 2700 50  0001 C CNN
F 3 "~" H 6250 2700 50  0001 C CNN
	1    6250 2700
	-1   0    0    1   
$EndComp
Wire Wire Line
	7050 2550 6600 2550
Wire Wire Line
	4900 1650 6050 1650
Wire Wire Line
	6800 2300 7350 2300
Wire Wire Line
	7350 2300 7350 2350
$Comp
L Device:R R5
U 1 1
P 6250 2400
F 0 "R5" V 6250 2400 50  0000 C CNN
F 1 "24K @ 1W" V 6365 2400 50  0000 C CNN
F 2 "Resistor_THT:R_Axial_DIN0411_L9.9mm_D3.6mm_P15.24mm_Horizontal" V 6180 2400 50  0001 C CNN
F 3 "~" H 6250 2400 50  0001 C CNN
	1    6250 2400
	0    -1   -1   0   
$EndComp
Wire Wire Line
	4850 3750 5200 3750
Wire Wire Line
	5700 1950 5700 3600
Wire Wire Line
	5800 3350 5800 3300
Wire Wire Line
	5850 3350 5800 3350
Wire Wire Line
	4850 3300 5800 3300
Wire Wire Line
	5800 3300 5800 3050
Wire Wire Line
	5700 1850 5800 1850
Wire Wire Line
	6100 1750 6100 2150
Wire Wire Line
	5850 1300 6800 1300
Wire Wire Line
	6400 1750 6400 2150
Wire Wire Line
	6100 2400 6000 2400
$Comp
L Device:R R12
U 1 1
P 4850 2250
F 0 "R12" H 4780 2205 50  0000 R CNN
F 1 "5.1R @ 3W" V 4950 2450 50  0000 R CNN
F 2 "Resistor_THT:R_Axial_DIN0614_L14.3mm_D5.7mm_P15.24mm_Horizontal" V 4780 2250 50  0001 C CNN
F 3 "~" H 4850 2250 50  0001 C CNN
	1    4850 2250
	-1   0    0    1   
$EndComp
Wire Wire Line
	6100 2150 5050 2150
Wire Wire Line
	6050 1650 6050 1550
$Comp
L MyCustomComponents:Transformer_3in1 L3
U 1 1
P 5600 1950
F 0 "L3" V 5450 1700 50  0000 L CNN
F 1 "Transformer_3in1" V 5900 1400 50  0000 L CNN
F 2 "MyCustomParts:Inductor_Custom_3x" H 5600 1400 50  0001 C CNN
F 3 "" H 5600 1750 50  0001 C CNN
	1    5600 1950
	0    1    -1   0   
$EndComp
Wire Wire Line
	5700 3600 6100 3600
Wire Wire Line
	6100 3350 5850 3350
Wire Wire Line
	6400 3600 6750 3600
Wire Wire Line
	6750 3750 7100 3750
Wire Wire Line
	6800 3500 6900 3500
$Comp
L Device:C C10
U 1 1
P 6250 2150
F 0 "C10" V 6501 2150 50  0000 C CNN
F 1 "330nF @ 400V" V 6410 2150 50  0000 C CNN
F 2 "Capacitor_THT:C_Rect_L11.0mm_W5.3mm_P10.00mm_MKT" H 6288 2000 50  0001 C CNN
F 3 "CBB22" H 6250 2150 50  0001 C CNN
	1    6250 2150
	0    -1   -1   0   
$EndComp
Wire Wire Line
	6400 2150 6400 2400
Wire Wire Line
	6000 2550 6500 2550
Wire Wire Line
	6500 2550 6500 2700
Wire Wire Line
	6500 2700 6400 2700
Wire Wire Line
	6100 4050 6150 4050
Wire Wire Line
	6750 4050 6450 4050
Wire Wire Line
	6750 4350 6750 4050
Wire Wire Line
	6400 4350 6750 4350
Wire Wire Line
	7400 5050 7400 5350
Wire Wire Line
	7400 4650 6900 4650
Connection ~ 6400 5050
Connection ~ 6100 5050
Wire Wire Line
	6100 4700 6100 5050
Wire Wire Line
	7400 5350 6400 5350
Wire Wire Line
	6100 5050 6100 5350
Connection ~ 6850 5050
Wire Wire Line
	6900 4650 6900 5050
Wire Wire Line
	6400 5050 6850 5050
Wire Wire Line
	6400 4700 6400 5050
Wire Wire Line
	6850 5050 6900 5050
Wire Wire Line
	6100 4350 5700 4350
Wire Wire Line
	5550 4350 5550 4500
Wire Wire Line
	5700 5350 5700 4350
Connection ~ 5700 4350
Wire Wire Line
	5700 4350 5550 4350
Wire Wire Line
	6100 4550 6100 4700
Connection ~ 6100 4700
Wire Wire Line
	6100 3600 6100 4050
Wire Wire Line
	7100 3750 7100 4850
Connection ~ 6750 3750
Wire Wire Line
	6750 3750 6750 4050
Connection ~ 6750 4050
Wire Wire Line
	6900 4550 6100 4550
$Comp
L MyCustomComponents:Transformer_110-SY L4
U 1 1
P 6050 1150
F 0 "L4" H 5486 1200 50  0000 C CNN
F 1 "Transformer_110-SY" V 5577 1200 50  0000 C CNN
F 2 "MyCustomParts:Transformer_12pin_23mm_5pp" H 5650 1150 50  0001 C CNN
F 3 "" H 5650 1150 50  0001 C CNN
	1    6050 1150
	-1   0    0    1   
$EndComp
NoConn ~ 5950 850 
NoConn ~ 6150 1550
NoConn ~ 5950 1550
Wire Wire Line
	6400 2700 6400 3050
Wire Wire Line
	7350 2750 7350 3350
Wire Wire Line
	7350 3350 6400 3350
Wire Wire Line
	6800 2700 6500 2700
Wire Wire Line
	6800 2700 6800 3500
$Comp
L Mechanical:MountingHole H1
U 1 1
P 7800 650
F 0 "H1" H 7900 695 50  0000 L CNN
F 1 "MountingHole" H 7900 605 50  0000 L CNN
F 2 "MountingHole:MountingHole_3.2mm_M3" H 7800 650 50  0001 C CNN
F 3 "~" H 7800 650 50  0001 C CNN
	1    7800 650 
	1    0    0    -1  
$EndComp
$Comp
L Mechanical:MountingHole H2
U 1 1
P 7800 800
F 0 "H2" H 7900 845 50  0000 L CNN
F 1 "MountingHole" H 7900 755 50  0000 L CNN
F 2 "MountingHole:MountingHole_3.2mm_M3" H 7800 800 50  0001 C CNN
F 3 "~" H 7800 800 50  0001 C CNN
	1    7800 800 
	1    0    0    -1  
$EndComp
$Comp
L Mechanical:MountingHole H3
U 1 1
P 7800 950
F 0 "H3" H 7900 995 50  0000 L CNN
F 1 "MountingHole" H 7900 905 50  0000 L CNN
F 2 "MountingHole:MountingHole_3.2mm_M3" H 7800 950 50  0001 C CNN
F 3 "~" H 7800 950 50  0001 C CNN
	1    7800 950 
	1    0    0    -1  
$EndComp
$Comp
L Mechanical:MountingHole H4
U 1 1
P 7800 1100
F 0 "H4" H 7900 1145 50  0000 L CNN
F 1 "MountingHole" H 7900 1055 50  0000 L CNN
F 2 "MountingHole:MountingHole_3.2mm_M3" H 7800 1100 50  0001 C CNN
F 3 "~" H 7800 1100 50  0001 C CNN
	1    7800 1100
	1    0    0    -1  
$EndComp
$Comp
L Mechanical:Heatsink HS1
U 1 1
P 8650 750
F 0 "HS1" H 8792 870 50  0000 L CNN
F 1 "Heatsink" H 8792 780 50  0000 L CNN
F 2 "MyCustomParts:HEATSINK_15x10x25mm" H 8662 750 50  0001 C CNN
F 3 "~" H 8662 750 50  0001 C CNN
	1    8650 750 
	1    0    0    -1  
$EndComp
$Comp
L Mechanical:Heatsink HS2
U 1 1
P 8650 950
F 0 "HS2" H 8792 1070 50  0000 L CNN
F 1 "Heatsink" H 8792 980 50  0000 L CNN
F 2 "MyCustomParts:HEATSINK_15x10x25mm" H 8662 950 50  0001 C CNN
F 3 "~" H 8662 950 50  0001 C CNN
	1    8650 950 
	1    0    0    -1  
$EndComp
$Comp
L Mechanical:Heatsink HS3
U 1 1
P 8650 1150
F 0 "HS3" H 8792 1270 50  0000 L CNN
F 1 "Heatsink" H 8792 1180 50  0000 L CNN
F 2 "MyCustomParts:HEATSINK_15x10x25mm" H 8662 1150 50  0001 C CNN
F 3 "~" H 8662 1150 50  0001 C CNN
	1    8650 1150
	1    0    0    -1  
$EndComp
Wire Wire Line
	6800 2300 6800 2700
Wire Wire Line
	6600 2550 6600 2400
Wire Wire Line
	6600 2400 6400 2400
$Comp
L Device:Q_NPN_BCE VQ2
U 1 1
P 7250 2550
F 0 "VQ2" H 7441 2595 50  0000 L CNN
F 1 "FJP13009H2TU" H 7441 2505 50  0000 L CNN
F 2 "Package_TO_SOT_THT:TO-220-3_Vertical" H 7450 2650 50  0001 C CNN
F 3 "~" H 7250 2550 50  0001 C CNN
	1    7250 2550
	1    0    0    -1  
$EndComp
$EndSCHEMATC
